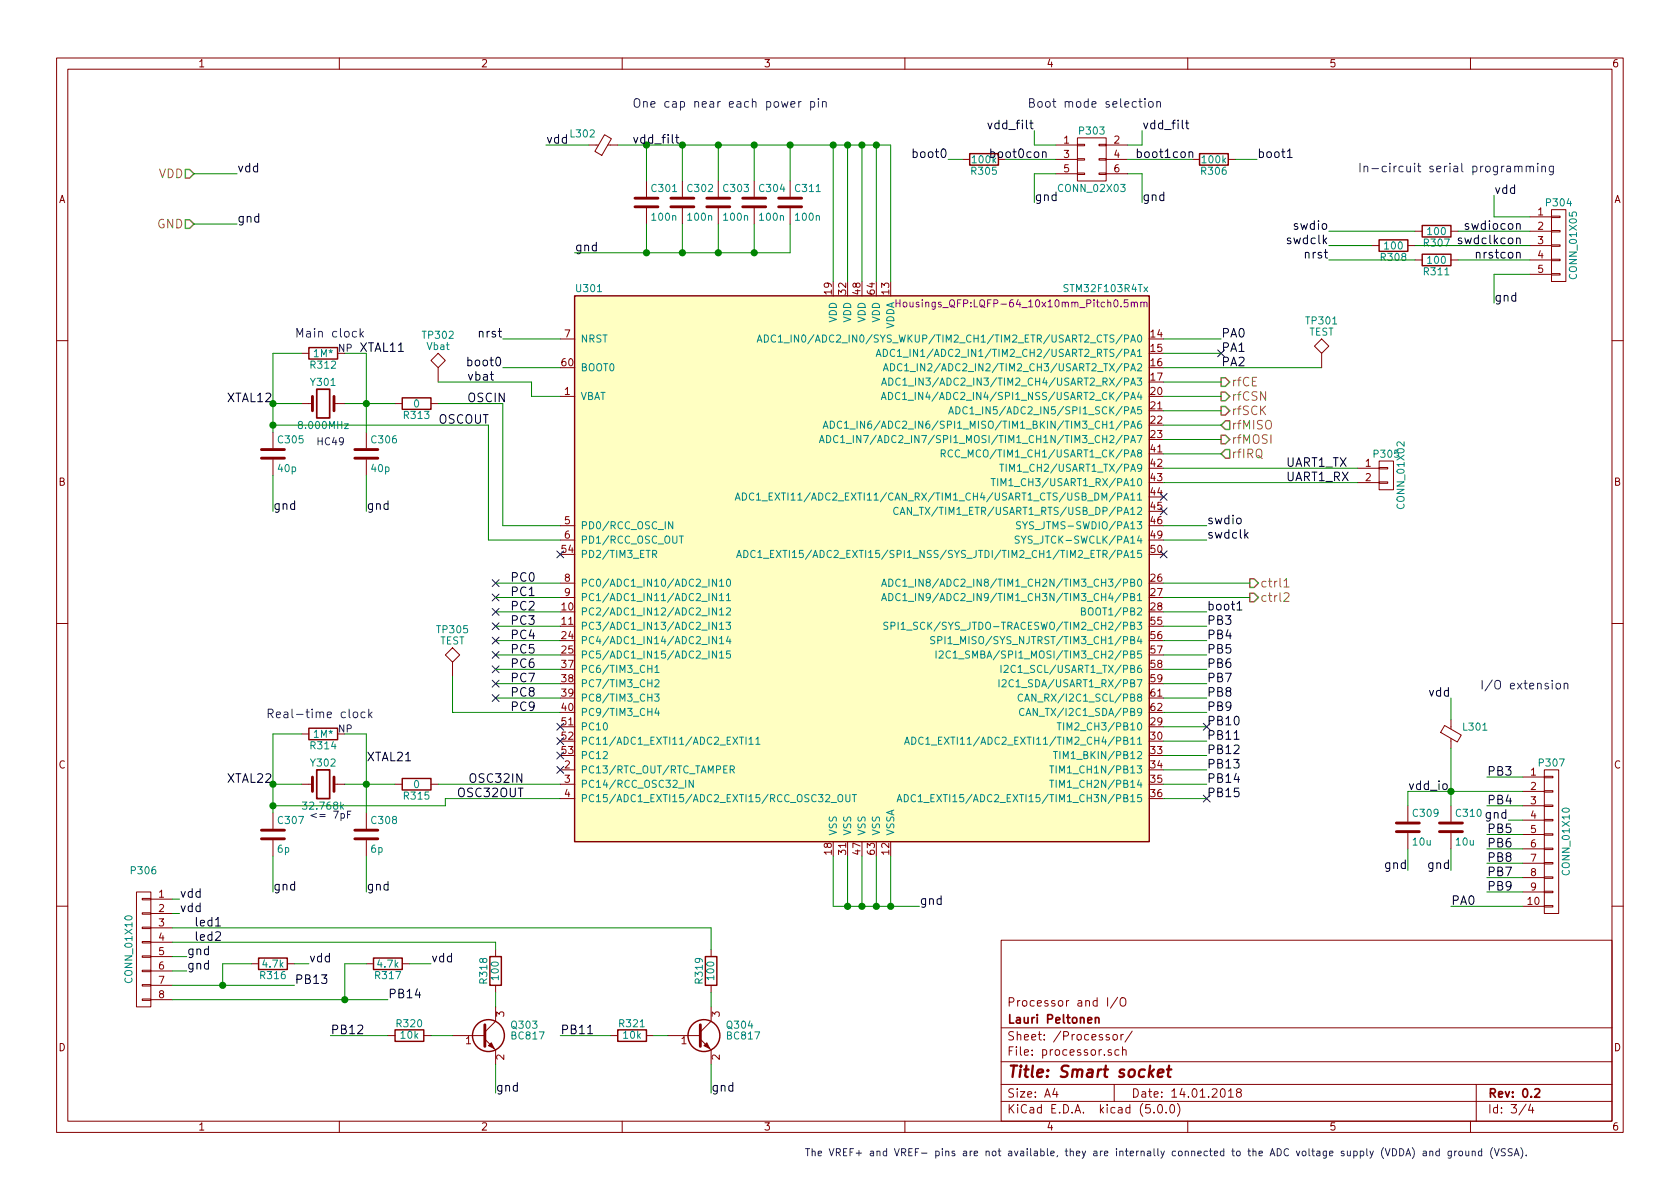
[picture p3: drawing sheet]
EESchema Schematic File Version 4
LIBS:Pistoke-cache
EELAYER 26 0
EELAYER END
$Descr A4 11693 8268
encoding utf-8
Sheet 3 4
Title "Smart socket"
Date "14.01.2018"
Rev "0.2"
Comp "Lauri Peltonen"
Comment1 "Processor and I/O"
Comment2 ""
Comment3 ""
Comment4 ""
$EndDescr
$Comp
L stm32:STM32F103R4Tx U301
U 1 1
P 6000 3950
F 0 "U301" H 4000 5875 50  0000 L BNN
F 1 "STM32F103R4Tx" H 8000 5875 50  0000 R BNN
F 2 "Housings_QFP:LQFP-64_10x10mm_Pitch0.5mm" H 8000 5825 50  0000 R TNN
F 3 "" H 6000 3950 50  0000 C CNN
	1    6000 3950
	1    0    0    -1  
$EndComp
$Comp
L Device:C C301
U 1 1
P 4500 1400
F 0 "C301" H 4525 1500 50  0000 L CNN
F 1 "100n" H 4525 1300 50  0000 L CNN
F 2 "Capacitors_SMD:C_0805_HandSoldering" H 4538 1250 50  0001 C CNN
F 3 "" H 4500 1400 50  0000 C CNN
	1    4500 1400
	1    0    0    -1  
$EndComp
$Comp
L Device:C C302
U 1 1
P 4750 1400
F 0 "C302" H 4775 1500 50  0000 L CNN
F 1 "100n" H 4775 1300 50  0000 L CNN
F 2 "Capacitors_SMD:C_0805_HandSoldering" H 4788 1250 50  0001 C CNN
F 3 "" H 4750 1400 50  0000 C CNN
	1    4750 1400
	1    0    0    -1  
$EndComp
$Comp
L Device:C C303
U 1 1
P 5000 1400
F 0 "C303" H 5025 1500 50  0000 L CNN
F 1 "100n" H 5025 1300 50  0000 L CNN
F 2 "Capacitors_SMD:C_0805_HandSoldering" H 5038 1250 50  0001 C CNN
F 3 "" H 5000 1400 50  0000 C CNN
	1    5000 1400
	1    0    0    -1  
$EndComp
$Comp
L Device:C C304
U 1 1
P 5250 1400
F 0 "C304" H 5275 1500 50  0000 L CNN
F 1 "100n" H 5275 1300 50  0000 L CNN
F 2 "Capacitors_SMD:C_0805_HandSoldering" H 5288 1250 50  0001 C CNN
F 3 "" H 5250 1400 50  0000 C CNN
	1    5250 1400
	1    0    0    -1  
$EndComp
Text Label 4000 1750 0    60   ~ 0
gnd
Text Label 1650 1550 0    60   ~ 0
gnd
Text Label 3800 1000 0    60   ~ 0
vdd
Text Label 1650 1200 0    60   ~ 0
vdd
Text HLabel 1350 1200 0    60   Input ~ 0
VDD
Text HLabel 1350 1550 0    60   Input ~ 0
GND
Text Label 6400 6300 0    60   ~ 0
gnd
$Comp
L Device:Crystal Y301
U 1 1
P 2250 2800
F 0 "Y301" H 2250 2950 50  0000 C CNN
F 1 "8.000MHz" H 2250 2650 50  0000 C CNN
F 2 "Crystals:Crystal_HC18-U_Vertical" H 2250 2800 50  0001 C CNN
F 3 "" H 2250 2800 50  0000 C CNN
	1    2250 2800
	1    0    0    -1  
$EndComp
$Comp
L Device:R R313
U 1 1
P 2900 2800
F 0 "R313" V 2980 2800 50  0000 C CNN
F 1 "0" V 2900 2800 50  0000 C CNN
F 2 "Resistors_SMD:R_0805_HandSoldering" V 2830 2800 50  0001 C CNN
F 3 "" H 2900 2800 50  0000 C CNN
	1    2900 2800
	0    1    1    0   
$EndComp
$Comp
L Device:R R312
U 1 1
P 2250 2450
F 0 "R312" V 2330 2450 50  0000 C CNN
F 1 "1M*" V 2250 2450 50  0000 C CNN
F 2 "Resistors_SMD:R_0805_HandSoldering" V 2180 2450 50  0001 C CNN
F 3 "" H 2250 2450 50  0000 C CNN
	1    2250 2450
	0    1    1    0   
$EndComp
$Comp
L Device:C C305
U 1 1
P 1900 3150
F 0 "C305" H 1925 3250 50  0000 L CNN
F 1 "40p" H 1925 3050 50  0000 L CNN
F 2 "Capacitors_SMD:C_0805_HandSoldering" H 1938 3000 50  0001 C CNN
F 3 "" H 1900 3150 50  0000 C CNN
	1    1900 3150
	1    0    0    -1  
$EndComp
$Comp
L Device:C C306
U 1 1
P 2550 3150
F 0 "C306" H 2575 3250 50  0000 L CNN
F 1 "40p" H 2575 3050 50  0000 L CNN
F 2 "Capacitors_SMD:C_0805_HandSoldering" H 2588 3000 50  0001 C CNN
F 3 "" H 2550 3150 50  0000 C CNN
	1    2550 3150
	1    0    0    -1  
$EndComp
Text Label 1900 3550 0    60   ~ 0
gnd
Text Label 2550 3550 0    60   ~ 0
gnd
$Comp
L Device:Crystal Y302
U 1 1
P 2250 5450
F 0 "Y302" H 2250 5600 50  0000 C CNN
F 1 "32.768k" H 2250 5300 50  0000 C CNN
F 2 "Crystals:Crystal_C26-LF_d2.1mm_l6.5mm_Horizontal" H 2250 5450 50  0001 C CNN
F 3 "" H 2250 5450 50  0000 C CNN
	1    2250 5450
	-1   0    0    -1  
$EndComp
$Comp
L Device:R R315
U 1 1
P 2900 5450
F 0 "R315" V 2980 5450 50  0000 C CNN
F 1 "0" V 2900 5450 50  0000 C CNN
F 2 "Resistors_SMD:R_0805_HandSoldering" V 2830 5450 50  0001 C CNN
F 3 "" H 2900 5450 50  0000 C CNN
	1    2900 5450
	0    1    1    0   
$EndComp
$Comp
L Device:R R314
U 1 1
P 2250 5100
F 0 "R314" V 2330 5100 50  0000 C CNN
F 1 "1M*" V 2250 5100 50  0000 C CNN
F 2 "Resistors_SMD:R_0805_HandSoldering" V 2180 5100 50  0001 C CNN
F 3 "" H 2250 5100 50  0000 C CNN
	1    2250 5100
	0    1    1    0   
$EndComp
$Comp
L Device:C C307
U 1 1
P 1900 5800
F 0 "C307" H 1925 5900 50  0000 L CNN
F 1 "6p" H 1925 5700 50  0000 L CNN
F 2 "Capacitors_SMD:C_0805_HandSoldering" H 1938 5650 50  0001 C CNN
F 3 "" H 1900 5800 50  0000 C CNN
	1    1900 5800
	1    0    0    -1  
$EndComp
$Comp
L Device:C C308
U 1 1
P 2550 5800
F 0 "C308" H 2575 5900 50  0000 L CNN
F 1 "6p" H 2575 5700 50  0000 L CNN
F 2 "Capacitors_SMD:C_0805_HandSoldering" H 2588 5650 50  0001 C CNN
F 3 "" H 2550 5800 50  0000 C CNN
	1    2550 5800
	1    0    0    -1  
$EndComp
Text Label 1900 6200 0    60   ~ 0
gnd
Text Label 2550 6200 0    60   ~ 0
gnd
Text HLabel 8500 2650 2    60   Output ~ 0
rfCE
Text HLabel 8500 2750 2    60   Output ~ 0
rfCSN
Text HLabel 8500 2850 2    60   Output ~ 0
rfSCK
Text HLabel 8500 3050 2    60   Output ~ 0
rfMOSI
Text HLabel 8500 2950 2    60   Input ~ 0
rfMISO
Text Label 7950 1400 0    60   ~ 0
gnd
$Comp
L conn:CONN_02X03 P303
U 1 1
P 7600 1100
F 0 "P303" H 7600 1300 50  0000 C CNN
F 1 "CONN_02X03" H 7600 900 50  0000 C CNN
F 2 "Pin_Headers:Pin_Header_Straight_2x03_Pitch2.54mm" H 7600 -100 50  0001 C CNN
F 3 "" H 7600 -100 50  0000 C CNN
	1    7600 1100
	1    0    0    -1  
$EndComp
Text Label 7200 1400 0    60   ~ 0
gnd
$Comp
L Device:R R306
U 1 1
P 8450 1100
F 0 "R306" V 8530 1100 50  0000 C CNN
F 1 "100k" V 8450 1100 50  0000 C CNN
F 2 "Resistors_SMD:R_0805_HandSoldering" V 8380 1100 50  0001 C CNN
F 3 "" H 8450 1100 50  0000 C CNN
	1    8450 1100
	0    1    1    0   
$EndComp
$Comp
L Device:R R305
U 1 1
P 6850 1100
F 0 "R305" V 6930 1100 50  0000 C CNN
F 1 "100k" V 6850 1100 50  0000 C CNN
F 2 "Resistors_SMD:R_0805_HandSoldering" V 6780 1100 50  0001 C CNN
F 3 "" H 6850 1100 50  0000 C CNN
	1    6850 1100
	0    1    1    0   
$EndComp
Text Label 6600 1100 2    60   ~ 0
boot0
Text Label 8750 1100 0    60   ~ 0
boot1
Text Label 3500 2550 2    60   ~ 0
boot0
Text Label 8400 4250 0    60   ~ 0
boot1
Text Notes 7150 750  0    60   ~ 0
Boot mode selection
Text Notes 9450 1200 0    60   ~ 0
In-circuit serial programming
Text Label 10400 1350 0    60   ~ 0
vdd
Text Label 10400 2100 0    60   ~ 0
gnd
$Comp
L Device:R R307
U 1 1
P 10000 1600
F 0 "R307" V 10080 1600 50  0000 C CNN
F 1 "100" V 10000 1600 50  0000 C CNN
F 2 "Resistors_SMD:R_0805_HandSoldering" V 9930 1600 50  0001 C CNN
F 3 "" H 10000 1600 50  0000 C CNN
	1    10000 1600
	0    1    1    0   
$EndComp
$Comp
L Device:R R308
U 1 1
P 9700 1700
F 0 "R308" V 9780 1700 50  0000 C CNN
F 1 "100" V 9700 1700 50  0000 C CNN
F 2 "Resistors_SMD:R_0805_HandSoldering" V 9630 1700 50  0001 C CNN
F 3 "" H 9700 1700 50  0000 C CNN
	1    9700 1700
	0    1    1    0   
$EndComp
Text Label 9250 1600 2    60   ~ 0
swdio
Text Label 9250 1700 2    60   ~ 0
swdclk
Text Label 8400 3650 0    60   ~ 0
swdio
Text Label 8400 3750 0    60   ~ 0
swdclk
$Comp
L conn:CONN_01X05 P304
U 1 1
P 10850 1700
F 0 "P304" H 10850 2000 50  0000 C CNN
F 1 "CONN_01X05" V 10950 1700 50  0000 C CNN
F 2 "Pin_Headers:Pin_Header_Straight_1x05_Pitch2.54mm" H 10850 1700 50  0001 C CNN
F 3 "" H 10850 1700 50  0000 C CNN
	1    10850 1700
	1    0    0    -1  
$EndComp
$Comp
L Device:R R311
U 1 1
P 10000 1800
F 0 "R311" V 10080 1800 50  0000 C CNN
F 1 "100" V 10000 1800 50  0000 C CNN
F 2 "Resistors_SMD:R_0805_HandSoldering" V 9930 1800 50  0001 C CNN
F 3 "" H 10000 1800 50  0000 C CNN
	1    10000 1800
	0    1    1    0   
$EndComp
Text Label 9250 1800 2    60   ~ 0
nrst
Text Label 3500 2350 2    60   ~ 0
nrst
Text HLabel 8700 4050 2    60   Output ~ 0
ctrl1
Text HLabel 8700 4150 2    60   Output ~ 0
ctrl2
Text HLabel 8500 3150 2    60   Input ~ 0
rfIRQ
$Comp
L conn:CONN_01X02 P305
U 1 1
P 9650 3300
F 0 "P305" H 9650 3450 50  0000 C CNN
F 1 "CONN_01X02" V 9750 3300 50  0000 C CNN
F 2 "Pin_Headers:Pin_Header_Straight_1x02_Pitch2.54mm" H 9650 3300 50  0001 C CNN
F 3 "" H 9650 3300 50  0000 C CNN
	1    9650 3300
	1    0    0    -1  
$EndComp
Text Label 8950 3250 0    60   ~ 0
UART1_TX
Text Label 8950 3350 0    60   ~ 0
UART1_RX
Text Label 3250 2800 0    60   ~ 0
OSCIN
Text Label 3050 2950 0    60   ~ 0
OSCOUT
Text Label 2500 2450 0    60   ~ 0
XTAL11
Text Label 1900 2800 2    60   ~ 0
XTAL12
Text Label 3650 5450 2    60   ~ 0
OSC32IN
Text Label 3650 5550 2    60   ~ 0
OSC32OUT
Text Label 2550 5300 0    60   ~ 0
XTAL21
Text Label 1900 5450 2    60   ~ 0
XTAL22
Text Label 10600 1600 2    60   ~ 0
swdiocon
Text Label 10600 1700 2    60   ~ 0
swdclkcon
Text Label 10600 1800 2    60   ~ 0
nrstcon
Text Label 7900 1100 0    60   ~ 0
boot1con
Text Label 7300 1100 2    60   ~ 0
boot0con
$Comp
L conn:CONN_01X10 P307
U 1 1
P 10800 5850
F 0 "P307" H 10800 6400 50  0000 C CNN
F 1 "CONN_01X10" V 10900 5850 50  0000 C CNN
F 2 "Pin_Headers:Pin_Header_Straight_2x05_Pitch2.54mm" H 10800 5850 50  0001 C CNN
F 3 "" H 10800 5850 50  0000 C CNN
	1    10800 5850
	1    0    0    -1  
$EndComp
Text Label 10500 5700 2    60   ~ 0
gnd
Text Label 10100 4850 2    60   ~ 0
vdd
Text Label 8500 2350 0    60   ~ 0
PA0
Text Label 8500 2450 0    60   ~ 0
PA1
Text Label 8500 2550 0    60   ~ 0
PA2
Text Label 8400 4350 0    60   ~ 0
PB3
Text Label 8400 4450 0    60   ~ 0
PB4
Text Label 8400 4550 0    60   ~ 0
PB5
Text Label 8400 4650 0    60   ~ 0
PB6
Text Label 8400 4750 0    60   ~ 0
PB7
Text Label 8400 4850 0    60   ~ 0
PB8
Text Label 8400 4950 0    60   ~ 0
PB9
Text Label 8400 5050 0    60   ~ 0
PB10
Text Label 3550 4050 0    60   ~ 0
PC0
Text Label 3550 4150 0    60   ~ 0
PC1
Text Label 3550 4250 0    60   ~ 0
PC2
Text Label 3550 4350 0    60   ~ 0
PC3
Text Label 3550 4450 0    60   ~ 0
PC4
Text Label 3550 4550 0    60   ~ 0
PC5
Text Label 3550 4650 0    60   ~ 0
PC6
Text Label 3550 4750 0    60   ~ 0
PC7
NoConn ~ 3450 4050
NoConn ~ 3450 4150
NoConn ~ 3450 4350
NoConn ~ 3450 4650
NoConn ~ 8500 2450
NoConn ~ 3900 5050
NoConn ~ 3900 5150
NoConn ~ 3900 5250
NoConn ~ 3900 5350
NoConn ~ 3900 3850
Text Label 10100 6300 0    60   ~ 0
PA0
Text Label 10350 5900 0    60   ~ 0
PB6
Text Label 10350 6100 0    60   ~ 0
PB7
Text Label 10350 5400 0    60   ~ 0
PB3
Text Label 10350 5600 0    60   ~ 0
PB4
Text Label 10350 5800 0    60   ~ 0
PB5
Text Label 10350 6000 0    60   ~ 0
PB8
Text Label 10350 6200 0    60   ~ 0
PB9
$Comp
L Device:Q_NPN_BEC Q303
U 1 1
P 3350 7200
F 0 "Q303" H 3550 7275 50  0000 L CNN
F 1 "BC817" H 3550 7200 50  0000 L CNN
F 2 "TO_SOT_Packages_SMD:SOT-23_Handsoldering" H 3550 7125 50  0001 L CIN
F 3 "" H 3350 7200 50  0000 L CNN
	1    3350 7200
	1    0    0    -1  
$EndComp
$Comp
L Device:Q_NPN_BEC Q304
U 1 1
P 4850 7200
F 0 "Q304" H 5050 7275 50  0000 L CNN
F 1 "BC817" H 5050 7200 50  0000 L CNN
F 2 "TO_SOT_Packages_SMD:SOT-23_Handsoldering" H 5050 7125 50  0001 L CIN
F 3 "" H 4850 7200 50  0000 L CNN
	1    4850 7200
	1    0    0    -1  
$EndComp
Text Label 4950 7600 0    60   ~ 0
gnd
Text Label 3450 7600 0    60   ~ 0
gnd
$Comp
L Device:R R318
U 1 1
P 3450 6750
F 0 "R318" V 3530 6750 50  0000 C CNN
F 1 "100" V 3450 6750 50  0000 C CNN
F 2 "Resistors_SMD:R_0805_HandSoldering" V 3380 6750 50  0001 C CNN
F 3 "" H 3450 6750 50  0000 C CNN
	1    3450 6750
	-1   0    0    1   
$EndComp
$Comp
L Device:R R319
U 1 1
P 4950 6750
F 0 "R319" V 5030 6750 50  0000 C CNN
F 1 "100" V 4950 6750 50  0000 C CNN
F 2 "Resistors_SMD:R_0805_HandSoldering" V 4880 6750 50  0001 C CNN
F 3 "" H 4950 6750 50  0000 C CNN
	1    4950 6750
	-1   0    0    1   
$EndComp
$Comp
L Device:R R320
U 1 1
P 2850 7200
F 0 "R320" V 2930 7200 50  0000 C CNN
F 1 "10k" V 2850 7200 50  0000 C CNN
F 2 "Resistors_SMD:R_0805_HandSoldering" V 2780 7200 50  0001 C CNN
F 3 "" H 2850 7200 50  0000 C CNN
	1    2850 7200
	0    -1   -1   0   
$EndComp
$Comp
L Device:R R321
U 1 1
P 4400 7200
F 0 "R321" V 4480 7200 50  0000 C CNN
F 1 "10k" V 4400 7200 50  0000 C CNN
F 2 "Resistors_SMD:R_0805_HandSoldering" V 4330 7200 50  0001 C CNN
F 3 "" H 4400 7200 50  0000 C CNN
	1    4400 7200
	0    -1   -1   0   
$EndComp
$Comp
L conn:CONN_01X08 P306
U 1 1
P 1000 6600
F 0 "P306" H 1000 7150 50  0000 C CNN
F 1 "CONN_01X10" V 1100 6600 50  0000 C CNN
F 2 "Pin_Headers:Pin_Header_Straight_2x04_Pitch2.54mm" H 1000 6600 50  0001 C CNN
F 3 "" H 1000 6600 50  0000 C CNN
	1    1000 6600
	-1   0    0    -1  
$EndComp
Text Label 1250 6250 0    60   ~ 0
vdd
Text Label 1250 6350 0    60   ~ 0
vdd
Wire Wire Line
	5250 1750 5250 1550
Wire Wire Line
	4000 1750 4500 1750
Wire Wire Line
	5000 1550 5000 1750
Connection ~ 5000 1750
Wire Wire Line
	4750 1550 4750 1750
Connection ~ 4750 1750
Wire Wire Line
	4500 1550 4500 1750
Connection ~ 4500 1750
Wire Wire Line
	6100 1000 6100 1950
Wire Wire Line
	4300 1000 4500 1000
Wire Wire Line
	4500 1000 4500 1250
Wire Wire Line
	4750 1250 4750 1000
Connection ~ 4750 1000
Wire Wire Line
	5000 1250 5000 1000
Connection ~ 5000 1000
Wire Wire Line
	5250 1250 5250 1000
Connection ~ 5250 1000
Wire Wire Line
	1650 1200 1350 1200
Wire Wire Line
	1650 1550 1350 1550
Wire Wire Line
	5800 5950 5800 6300
Wire Wire Line
	5800 6300 5900 6300
Wire Wire Line
	5900 5950 5900 6300
Connection ~ 5900 6300
Wire Wire Line
	6000 5950 6000 6300
Connection ~ 6000 6300
Wire Wire Line
	6100 5950 6100 6300
Connection ~ 6100 6300
Wire Wire Line
	6200 5950 6200 6300
Connection ~ 6200 6300
Wire Wire Line
	5800 1950 5800 1000
Connection ~ 5800 1000
Wire Wire Line
	5900 1950 5900 1000
Connection ~ 5900 1000
Wire Wire Line
	6000 1950 6000 1000
Connection ~ 6000 1000
Wire Wire Line
	6200 1000 6200 1950
Connection ~ 6100 1000
Wire Wire Line
	2100 2800 1900 2800
Wire Wire Line
	1900 2450 1900 2800
Wire Wire Line
	1900 3550 1900 3300
Wire Wire Line
	2550 3550 2550 3300
Wire Wire Line
	2400 2800 2550 2800
Wire Wire Line
	2550 2450 2550 2800
Connection ~ 2550 2800
Wire Wire Line
	2550 2450 2400 2450
Wire Wire Line
	2100 2450 1900 2450
Connection ~ 1900 2800
Wire Wire Line
	3500 2800 3500 3650
Wire Wire Line
	3500 3650 3900 3650
Connection ~ 1900 2950
Wire Wire Line
	2100 5450 1900 5450
Wire Wire Line
	1900 5100 1900 5450
Wire Wire Line
	1900 6200 1900 5950
Wire Wire Line
	2550 6200 2550 5950
Wire Wire Line
	2400 5450 2550 5450
Wire Wire Line
	2550 5100 2550 5450
Connection ~ 2550 5450
Wire Wire Line
	2550 5100 2400 5100
Wire Wire Line
	2100 5100 1900 5100
Connection ~ 1900 5450
Wire Wire Line
	3050 5450 3900 5450
Wire Wire Line
	3900 5550 3100 5550
Wire Wire Line
	3100 5550 3100 5600
Wire Wire Line
	3100 5600 1900 5600
Connection ~ 1900 5600
Wire Wire Line
	7950 900  7950 1000
Wire Wire Line
	7950 1000 7850 1000
Wire Wire Line
	7350 1000 7200 1000
Wire Wire Line
	7200 1000 7200 900 
Wire Wire Line
	7200 1400 7200 1200
Wire Wire Line
	7200 1200 7350 1200
Wire Wire Line
	7950 1400 7950 1200
Wire Wire Line
	7950 1200 7850 1200
Wire Wire Line
	7350 1100 7000 1100
Wire Wire Line
	6700 1100 6600 1100
Wire Wire Line
	7850 1100 8300 1100
Wire Wire Line
	8600 1100 8750 1100
Wire Wire Line
	3900 2550 3500 2550
Wire Wire Line
	8400 4250 8100 4250
Wire Wire Line
	10400 1350 10400 1500
Wire Wire Line
	10400 1500 10650 1500
Wire Wire Line
	10400 2100 10400 1900
Wire Wire Line
	10400 1900 10650 1900
Wire Wire Line
	9250 1600 9850 1600
Wire Wire Line
	9550 1700 9250 1700
Wire Wire Line
	10150 1600 10650 1600
Wire Wire Line
	10650 1700 9850 1700
Wire Wire Line
	8100 3650 8400 3650
Wire Wire Line
	8100 3750 8400 3750
Wire Wire Line
	10650 1800 10150 1800
Wire Wire Line
	9850 1800 9250 1800
Wire Wire Line
	3500 2350 3900 2350
Wire Wire Line
	8100 2850 8500 2850
Wire Wire Line
	8500 3050 8100 3050
Wire Wire Line
	8500 2950 8100 2950
Wire Wire Line
	8500 2750 8100 2750
Wire Wire Line
	8500 2650 8100 2650
Wire Wire Line
	8100 4050 8700 4050
Wire Wire Line
	8700 4150 8100 4150
Wire Wire Line
	8500 3150 8100 3150
Wire Wire Line
	9450 3250 8100 3250
Wire Wire Line
	8100 3350 9450 3350
Wire Wire Line
	3450 4050 3900 4050
Wire Wire Line
	3900 4150 3450 4150
Wire Wire Line
	3900 4350 3450 4350
Wire Wire Line
	3450 4650 3900 4650
Wire Wire Line
	3050 2800 3500 2800
Wire Wire Line
	3900 3750 3400 3750
Wire Wire Line
	3400 3750 3400 2950
Wire Wire Line
	3400 2950 1900 2950
Wire Wire Line
	9800 5500 10100 5500
Wire Wire Line
	10600 5700 10500 5700
Wire Wire Line
	8100 4350 8400 4350
Wire Wire Line
	8400 4450 8100 4450
Wire Wire Line
	8100 4550 8400 4550
Wire Wire Line
	8400 4650 8100 4650
Wire Wire Line
	8100 4750 8400 4750
Wire Wire Line
	8400 4850 8100 4850
Wire Wire Line
	8100 4950 8400 4950
Wire Wire Line
	8100 5550 8400 5550
Wire Wire Line
	8100 2350 8500 2350
Wire Wire Line
	8100 2450 8500 2450
Wire Wire Line
	8100 2550 9200 2550
Wire Wire Line
	8400 5050 8100 5050
Wire Wire Line
	10600 6300 10100 6300
Wire Wire Line
	10350 5400 10600 5400
Wire Wire Line
	10350 5600 10600 5600
Wire Wire Line
	10600 5800 10350 5800
Wire Wire Line
	10350 5900 10600 5900
Wire Wire Line
	10600 6000 10350 6000
Wire Wire Line
	10350 6100 10600 6100
Wire Wire Line
	10600 6200 10350 6200
Wire Wire Line
	3450 7400 3450 7600
Wire Wire Line
	4950 7400 4950 7600
Wire Wire Line
	3000 7200 3150 7200
Wire Wire Line
	2700 7200 2300 7200
Wire Wire Line
	3450 6900 3450 7000
Wire Wire Line
	4650 7200 4550 7200
Wire Wire Line
	4250 7200 3900 7200
Wire Wire Line
	4950 6900 4950 7000
Wire Wire Line
	1250 6250 1200 6250
Wire Wire Line
	1200 6350 1250 6350
Wire Wire Line
	4950 6450 4950 6600
Wire Wire Line
	1200 6450 4950 6450
Wire Wire Line
	3450 6600 3450 6550
Wire Wire Line
	3450 6550 1200 6550
Text Label 1350 6450 0    60   ~ 0
led1
Text Label 1350 6550 0    60   ~ 0
led2
Text Label 1300 6650 0    60   ~ 0
gnd
Text Label 1300 6750 0    60   ~ 0
gnd
Wire Wire Line
	1300 6650 1200 6650
Wire Wire Line
	1200 6750 1300 6750
Wire Wire Line
	1200 6850 1550 6850
Wire Wire Line
	1200 6950 2400 6950
$Comp
L Device:R R316
U 1 1
P 1900 6700
F 0 "R316" V 1980 6700 50  0000 C CNN
F 1 "4.7k" V 1900 6700 50  0000 C CNN
F 2 "Resistors_SMD:R_0805_HandSoldering" V 1830 6700 50  0001 C CNN
F 3 "" H 1900 6700 50  0000 C CNN
	1    1900 6700
	0    1    1    0   
$EndComp
$Comp
L Device:R R317
U 1 1
P 2700 6700
F 0 "R317" V 2780 6700 50  0000 C CNN
F 1 "4.7k" V 2700 6700 50  0000 C CNN
F 2 "Resistors_SMD:R_0805_HandSoldering" V 2630 6700 50  0001 C CNN
F 3 "" H 2700 6700 50  0000 C CNN
	1    2700 6700
	0    1    1    0   
$EndComp
Text Label 2150 6700 0    60   ~ 0
vdd
Text Label 3000 6700 0    60   ~ 0
vdd
Wire Wire Line
	3000 6700 2850 6700
Wire Wire Line
	2550 6700 2400 6700
Wire Wire Line
	2400 6700 2400 6950
Wire Wire Line
	2150 6700 2050 6700
Wire Wire Line
	1750 6700 1550 6700
Wire Wire Line
	1550 6700 1550 6850
Connection ~ 1550 6850
Connection ~ 2400 6950
Text Label 8400 5150 0    60   ~ 0
PB11
Text Label 8400 5250 0    60   ~ 0
PB12
Text Label 8400 5350 0    60   ~ 0
PB13
Text Label 8400 5450 0    60   ~ 0
PB14
Text Label 8400 5550 0    60   ~ 0
PB15
Wire Wire Line
	8100 5150 8400 5150
Wire Wire Line
	8400 5250 8100 5250
Wire Wire Line
	8100 5350 8400 5350
Wire Wire Line
	8400 5450 8100 5450
Text Label 3900 7200 0    60   ~ 0
PB11
Text Label 2300 7200 0    60   ~ 0
PB12
Text Label 2050 6850 0    60   ~ 0
PB13
Text Label 2700 6950 0    60   ~ 0
PB14
NoConn ~ 8400 5550
NoConn ~ 8400 5050
NoConn ~ 8100 3850
NoConn ~ 8100 3550
NoConn ~ 8100 3450
Text Notes 4400 750  0    60   ~ 0
One cap near each power pin
$Comp
L Device:Ferrite_Bead_Small L301
U 1 1
P 10100 5100
F 0 "L301" H 10175 5150 50  0000 L CNN
F 1 "Ferrite_Bead_Small" H 10175 5050 50  0001 L CNN
F 2 "Resistors_SMD:R_1206_HandSoldering" V 10030 5100 50  0001 C CNN
F 3 "" H 10100 5100 50  0000 C CNN
	1    10100 5100
	1    0    0    -1  
$EndComp
Wire Wire Line
	10100 4850 10100 5000
Wire Wire Line
	10100 5200 10100 5500
$Comp
L Device:C C310
U 1 1
P 10100 5750
F 0 "C310" H 10125 5850 50  0000 L CNN
F 1 "10u" H 10125 5650 50  0000 L CNN
F 2 "Capacitors_SMD:C_1206_HandSoldering" H 10138 5600 50  0001 C CNN
F 3 "" H 10100 5750 50  0000 C CNN
	1    10100 5750
	1    0    0    -1  
$EndComp
$Comp
L Device:C C309
U 1 1
P 9800 5750
F 0 "C309" H 9825 5850 50  0000 L CNN
F 1 "10u" H 9825 5650 50  0000 L CNN
F 2 "Capacitors_SMD:C_1206_HandSoldering" H 9838 5600 50  0001 C CNN
F 3 "" H 9800 5750 50  0000 C CNN
	1    9800 5750
	1    0    0    -1  
$EndComp
Text Label 9800 6050 2    60   ~ 0
gnd
Text Label 10100 6050 2    60   ~ 0
gnd
Wire Wire Line
	10100 6050 10100 5900
Wire Wire Line
	9800 5900 9800 6050
Connection ~ 10100 5500
Wire Wire Line
	9800 5600 9800 5500
Text Label 9800 5500 0    60   ~ 0
vdd_io
Text Notes 10300 4800 0    60   ~ 0
I/O extension
Text Notes 1850 5000 0    60   ~ 0
Real-time clock
Text Notes 2050 2350 0    60   ~ 0
Main clock
$Comp
L Device:C C311
U 1 1
P 5500 1400
F 0 "C311" H 5525 1500 50  0000 L CNN
F 1 "100n" H 5525 1300 50  0000 L CNN
F 2 "Capacitors_SMD:C_0805_HandSoldering" H 5538 1250 50  0001 C CNN
F 3 "" H 5500 1400 50  0000 C CNN
	1    5500 1400
	1    0    0    -1  
$EndComp
Wire Wire Line
	5500 1250 5500 1000
Connection ~ 5500 1000
Wire Wire Line
	5500 1750 5500 1550
Connection ~ 5250 1750
$Comp
L Device:Ferrite_Bead_Small L302
U 1 1
P 4200 1000
F 0 "L302" V 4275 1050 50  0000 L CNN
F 1 "Ferrite_Bead_Small" V 4275 950 50  0001 L CNN
F 2 "Resistors_SMD:R_1206_HandSoldering" V 4130 1000 50  0001 C CNN
F 3 "" H 4200 1000 50  0000 C CNN
	1    4200 1000
	0    -1   -1   0   
$EndComp
Wire Wire Line
	4100 1000 3800 1000
Connection ~ 4500 1000
Text Label 4400 1000 0    60   ~ 0
vdd_filt
Text Label 7200 900  2    60   ~ 0
vdd_filt
Text Label 7950 900  0    60   ~ 0
vdd_filt
$Comp
L Pistoke-rescue:TEST TP305
U 1 1
P 3150 4700
AR Path="/5B4E75DF" Ref="TP305"  Part="1" 
AR Path="/5A7A5454/5B4E75DF" Ref="TP305"  Part="1" 
F 0 "TP305" H 3150 5000 50  0000 C BNN
F 1 "TEST" H 3150 4950 50  0000 C CNN
F 2 "Measurement_Points:Measurement_Point_Round-SMD-Pad_Small" H 3150 4700 50  0001 C CNN
F 3 "" H 3150 4700 50  0000 C CNN
	1    3150 4700
	1    0    0    -1  
$EndComp
Wire Wire Line
	3150 4700 3150 4950
Wire Wire Line
	3150 4950 3900 4950
$Comp
L Pistoke-rescue:TEST TP302
U 1 1
P 3050 2650
AR Path="/5B4E9006" Ref="TP302"  Part="1" 
AR Path="/5A7A5454/5B4E9006" Ref="TP302"  Part="1" 
F 0 "TP302" H 3050 2950 50  0000 C BNN
F 1 "Vbat" H 3050 2900 50  0000 C CNN
F 2 "Measurement_Points:Measurement_Point_Round-SMD-Pad_Small" H 3050 2650 50  0001 C CNN
F 3 "" H 3050 2650 50  0000 C CNN
	1    3050 2650
	1    0    0    -1  
$EndComp
Wire Wire Line
	3050 2650 3700 2650
Wire Wire Line
	3700 2650 3700 2750
Wire Wire Line
	3700 2750 3900 2750
Text Label 3250 2650 0    60   ~ 0
vbat
Text Label 3550 4850 0    60   ~ 0
PC8
Text Label 3550 4950 0    60   ~ 0
PC9
Wire Wire Line
	3450 4250 3900 4250
NoConn ~ 3450 4250
$Comp
L Pistoke-rescue:TEST TP301
U 1 1
P 9200 2550
AR Path="/5B4EC6AE" Ref="TP301"  Part="1" 
AR Path="/5A7A5454/5B4EC6AE" Ref="TP301"  Part="1" 
F 0 "TP301" H 9200 2850 50  0000 C BNN
F 1 "TEST" H 9200 2800 50  0000 C CNN
F 2 "Measurement_Points:Measurement_Point_Round-SMD-Pad_Small" H 9200 2550 50  0001 C CNN
F 3 "" H 9200 2550 50  0000 C CNN
	1    9200 2550
	1    0    0    -1  
$EndComp
Wire Wire Line
	3450 4450 3900 4450
Wire Wire Line
	3450 4550 3900 4550
Wire Wire Line
	3450 4750 3900 4750
Wire Wire Line
	3450 4850 3900 4850
NoConn ~ 3450 4450
NoConn ~ 3450 4550
NoConn ~ 3450 4750
NoConn ~ 3450 4850
Wire Wire Line
	5000 1750 5250 1750
Wire Wire Line
	4750 1750 5000 1750
Wire Wire Line
	4500 1750 4750 1750
Wire Wire Line
	4750 1000 5000 1000
Wire Wire Line
	5000 1000 5250 1000
Wire Wire Line
	5250 1000 5500 1000
Wire Wire Line
	5900 6300 6000 6300
Wire Wire Line
	6000 6300 6100 6300
Wire Wire Line
	6100 6300 6200 6300
Wire Wire Line
	6200 6300 6400 6300
Wire Wire Line
	5800 1000 5900 1000
Wire Wire Line
	5900 1000 6000 1000
Wire Wire Line
	6000 1000 6100 1000
Wire Wire Line
	6100 1000 6200 1000
Wire Wire Line
	2550 2800 2750 2800
Wire Wire Line
	2550 2800 2550 3000
Wire Wire Line
	1900 2800 1900 2950
Wire Wire Line
	1900 2950 1900 3000
Wire Wire Line
	2550 5450 2750 5450
Wire Wire Line
	2550 5450 2550 5650
Wire Wire Line
	1900 5450 1900 5600
Wire Wire Line
	1900 5600 1900 5650
Wire Wire Line
	1550 6850 2050 6850
Wire Wire Line
	2400 6950 2700 6950
Wire Wire Line
	10100 5500 10600 5500
Wire Wire Line
	10100 5500 10100 5600
Wire Wire Line
	5500 1000 5800 1000
Wire Wire Line
	5250 1750 5500 1750
Wire Wire Line
	4500 1000 4750 1000
Text Notes 2200 3100 0    50   ~ 0
HC49
Text Notes 2350 2450 0    50   ~ 0
NP
Text Notes 2150 5700 0    50   ~ 0
<= 7pF
Text Notes 2350 5100 0    50   ~ 0
NP
Text Notes 5600 8050 0    50   ~ 0
The VREF+ and VREF- pins are not available, they are internally connected to the ADC voltage supply (VDDA) and ground (VSSA).
$EndSCHEMATC
